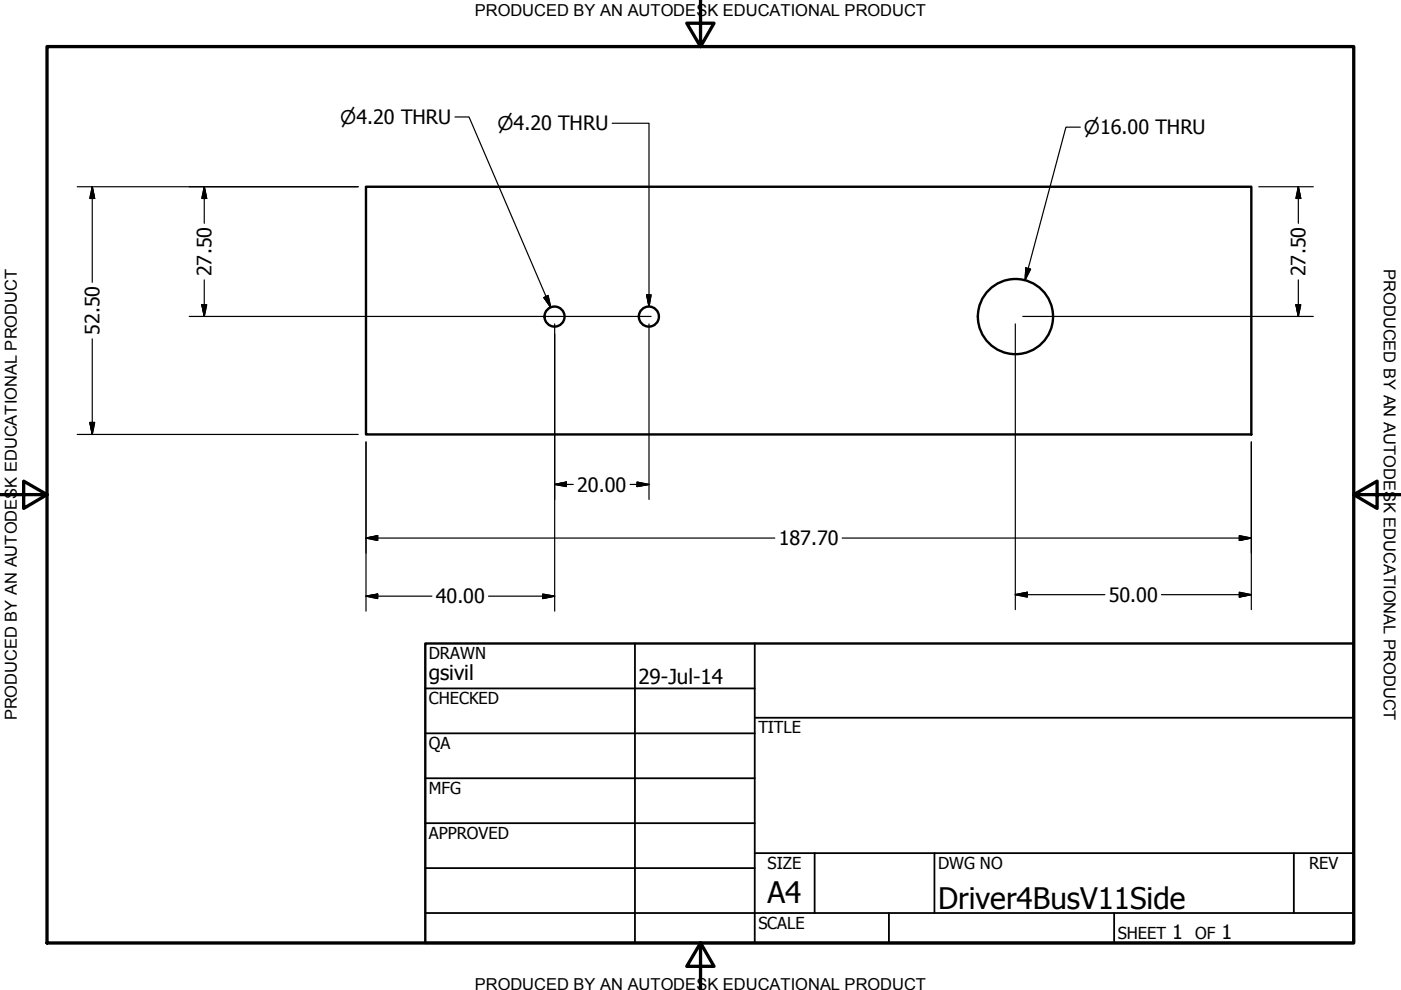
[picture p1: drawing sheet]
<svg xmlns="http://www.w3.org/2000/svg" width="297mm" height="210mm" viewBox="0 0 297 210" stroke-linecap="round" stroke-linejoin="round" font-family="sans-serif">
<!-- layer: Visible (ANSI) -->
<g fill="none" stroke="#000" stroke-width=".51">
<path d="M77.6 39.6h187.7v52.5h-187.7z"/>
<circle cx="117.6" cy="67.1" r="2.13"/>
<circle cx="137.6" cy="67.1" r="2.13"/>
<circle cx="215.3" cy="67.1" r="8"/>
</g>
<!-- layer: Border (ANSI) -->
<path d="M148.5 -.1v10l-2.9-5h5.8l-2.9 5M10 9.9h277v190h-277zM0 104.9h10l-5-2.9v5.8l5-2.9M287 104.9l5 2.9v-5.8l-5 2.9h10M148.5 199.9l2.9 5h-5.8l2.9-5v10" fill="none" stroke="#000" stroke-width=".7"/>
<!-- layer: Title (ANSI) -->
<g fill="none" stroke="#000" stroke-width=".38">
<path d="M134.6 136.4v63.5M160 136.4v63.5M90.2 146h69.8M90.2 155.5h69.8M160 152.2h127M90.2 165h69.8M90.2 174.5h69.8M90.2 193.6h196.8M90.2 184.1h69.8M160 180.9h127M172.7 180.9v12.7M188.5 193.6v6.3"/>
<path d="M198.1 180.9v12.7M236.2 193.6v6.3M274.3 180.9v12.7"/>
</g>
<path d="M90.2 136.4h196.8v63.5h-196.8z" fill="none" stroke="#000" stroke-width=".51"/>
<!-- layer: Dimension (ANSI) -->
<g fill="none" stroke="#000" stroke-width=".25">
<path d="M16.4 39.6h59.5M19.6 39.6l.5 2.5h-1.1zM19.6 39.6v20.3M43.3 39.6l.5 2.5h-1zM43.3 39.6v7.7M266.9 39.6h11.5M275.3 39.6l.5 2.5h-1zM275.3 39.6v7.7M43.3 59.3v7.8M275.3 59.3v7.8M19.6 71.9v20.2M40.1 67.1h97.9"/>
<path d="M42.8 64.6h1l-.5 2.5zM117.6 68.7v60.9M137.6 68.7v37.2M215.3 68.7v60.6M216.9 67.1h61.5M274.8 64.6h1l-.5 2.5zM16.4 92.1h59.5M19 89.6h1.1l-.5 2.5zM77.6 93.7v35.9M265.3 93.7v35.6M77.6 114.1l2.5-.5v1zM77.6 114.1h86.7"/>
<path d="M117.6 102.7l2.5-.5v1zM117.6 102.7h3.9M133.6 102.7h4M135.1 102.2l2.5 .5-2.5 .5zM178.6 114.1h86.7M262.8 113.6l2.5 .5-2.5 .5zM77.6 126.4l2.5-.4v.9zM77.6 126.4h14M103.6 126.4h14M115.1 126l2.5 .4-2.5 .5zM215.3 126.1l2.5-.5v1zM215.3 126.1h19"/>
<path d="M246.3 126.1h19M262.8 125.6l2.5 .5-2.5 .5z"/>
</g>
<g fill="#000" stroke="#000" stroke-width=".25">
<path d="M19.6 39.6l.5 2.5zM19.6 39.6l.5 2.5h-1.1zM43.3 39.6l.5 2.5zM43.3 39.6l.5 2.5h-1zM275.3 39.6l.5 2.5zM275.3 39.6l.5 2.5h-1zM42.8 64.6l.5 2.5zM42.8 64.6h1l-.5 2.5zM274.8 64.6l.5 2.5zM274.8 64.6h1l-.5 2.5zM19 89.6l.6 2.5zM19 89.6h1.1l-.5 2.5z"/>
<path d="M77.6 114.1l2.5-.5zM77.6 114.1l2.5-.5v1zM117.6 102.7l2.5-.5zM117.6 102.7l2.5-.5v1zM135.1 103.2l2.5-.5zM135.1 102.2l2.5 .5-2.5 .5zM262.8 114.6l2.5-.5zM262.8 113.6l2.5 .5-2.5 .5zM77.6 126.4l2.5-.4zM77.6 126.4l2.5-.4v.9zM115.1 126.9l2.5-.5zM115.1 126l2.5 .4-2.5 .5z"/>
<path d="M215.3 126.1l2.5-.5zM215.3 126.1l2.5-.5v1zM262.8 126.6l2.5-.5zM262.8 125.6l2.5 .5-2.5 .5z"/>
</g>
<!-- layer: Symbol (ANSI) -->
<path d="M96.5 24.8h2.9l17.4 40.4M129.8 26.1h7.8v38.9M229 27h-3l-8.6 32.3M217.5 56.8l1 .3-1.1 2.2zM115.3 63.1l.9-.5 .6 2.6zM137.1 62.5h.9l-.4 2.5z" fill="none" stroke="#000" stroke-width=".25"/>
<path d="M217.5 56.8l-.1 2.5zM217.5 56.8l1 .3-1.1 2.2zM115.3 63.1l1.5 2.1zM115.3 63.1l.9-.5 .6 2.6zM137.1 62.5l.5 2.5zM137.1 62.5h.9l-.4 2.5z" fill="#000" stroke="#000" stroke-width=".25"/>
<g font-size="6.3">
<text x="162.8" y="191.4">A4</text>
<text x="198.9" y="192.7">Driver4BusV11Side</text>
</g>
<g font-size="4.4">
<text x="90.9" y="144.2">gsivil</text>
<text x="135.4" y="145.1">29-Jul-14</text>
</g>
<g font-size="4.2">
<text x="44.8" y="58.6" transform="rotate(-90 44.8 58.6)">27.50</text>
<text x="276.8" y="58.6" transform="rotate(-90 276.8 58.6)">27.50</text>
<text x="21.1" y="71" transform="rotate(-90 21.1 71)">52.50</text>
<text x="122.4" y="104.2">20.00</text>
<text x="165.1" y="115.6">187.70</text>
<text x="92.4" y="127.9">40.00</text>
<text x="235.1" y="127.6">50.00</text>
<text x="248.5" y="199.1">1</text>
<text x="259" y="199.1">1</text>
</g>
<g font-size="4">
<text x="72.1" y="26.3">⌀4.20 THRU</text>
<text x="105.5" y="27.7">⌀4.20 THRU</text>
<text x="229.8" y="28.5">⌀16.00 THRU</text>
</g>
<g font-size="3.5">
<text x="100.6" y="3.5">PRODUCED BY AN AUTODESK EDUCATIONAL PRODUCT</text>
<text x="293.4" y="57.1" transform="rotate(90 293.4 57.1)">PRODUCED BY AN AUTODESK EDUCATIONAL PRODUCT</text>
<text x="90.9" y="139.7">DRAWN</text>
<text x="90.9" y="149.3">CHECKED</text>
<text x="3.6" y="152.8" transform="rotate(-90 3.6 152.8)">PRODUCED BY AN AUTODESK EDUCATIONAL PRODUCT</text>
<text x="160.8" y="155.5">TITLE</text>
<text x="90.9" y="158.8">QA</text>
<text x="90.9" y="168.3">MFG</text>
<text x="90.9" y="177.8">APPROVED</text>
<text x="162.8" y="184.2">SIZE</text>
<text x="198.9" y="184.2">DWG NO</text>
<text x="277.6" y="184.2">REV</text>
<text x="160.8" y="196.9">SCALE</text>
<text x="237" y="199.1">SHEET</text>
<text x="253.4" y="199.1">OF</text>
<text x="100.6" y="209.9">PRODUCED BY AN AUTODESK EDUCATIONAL PRODUCT</text>
</g>
</svg>
